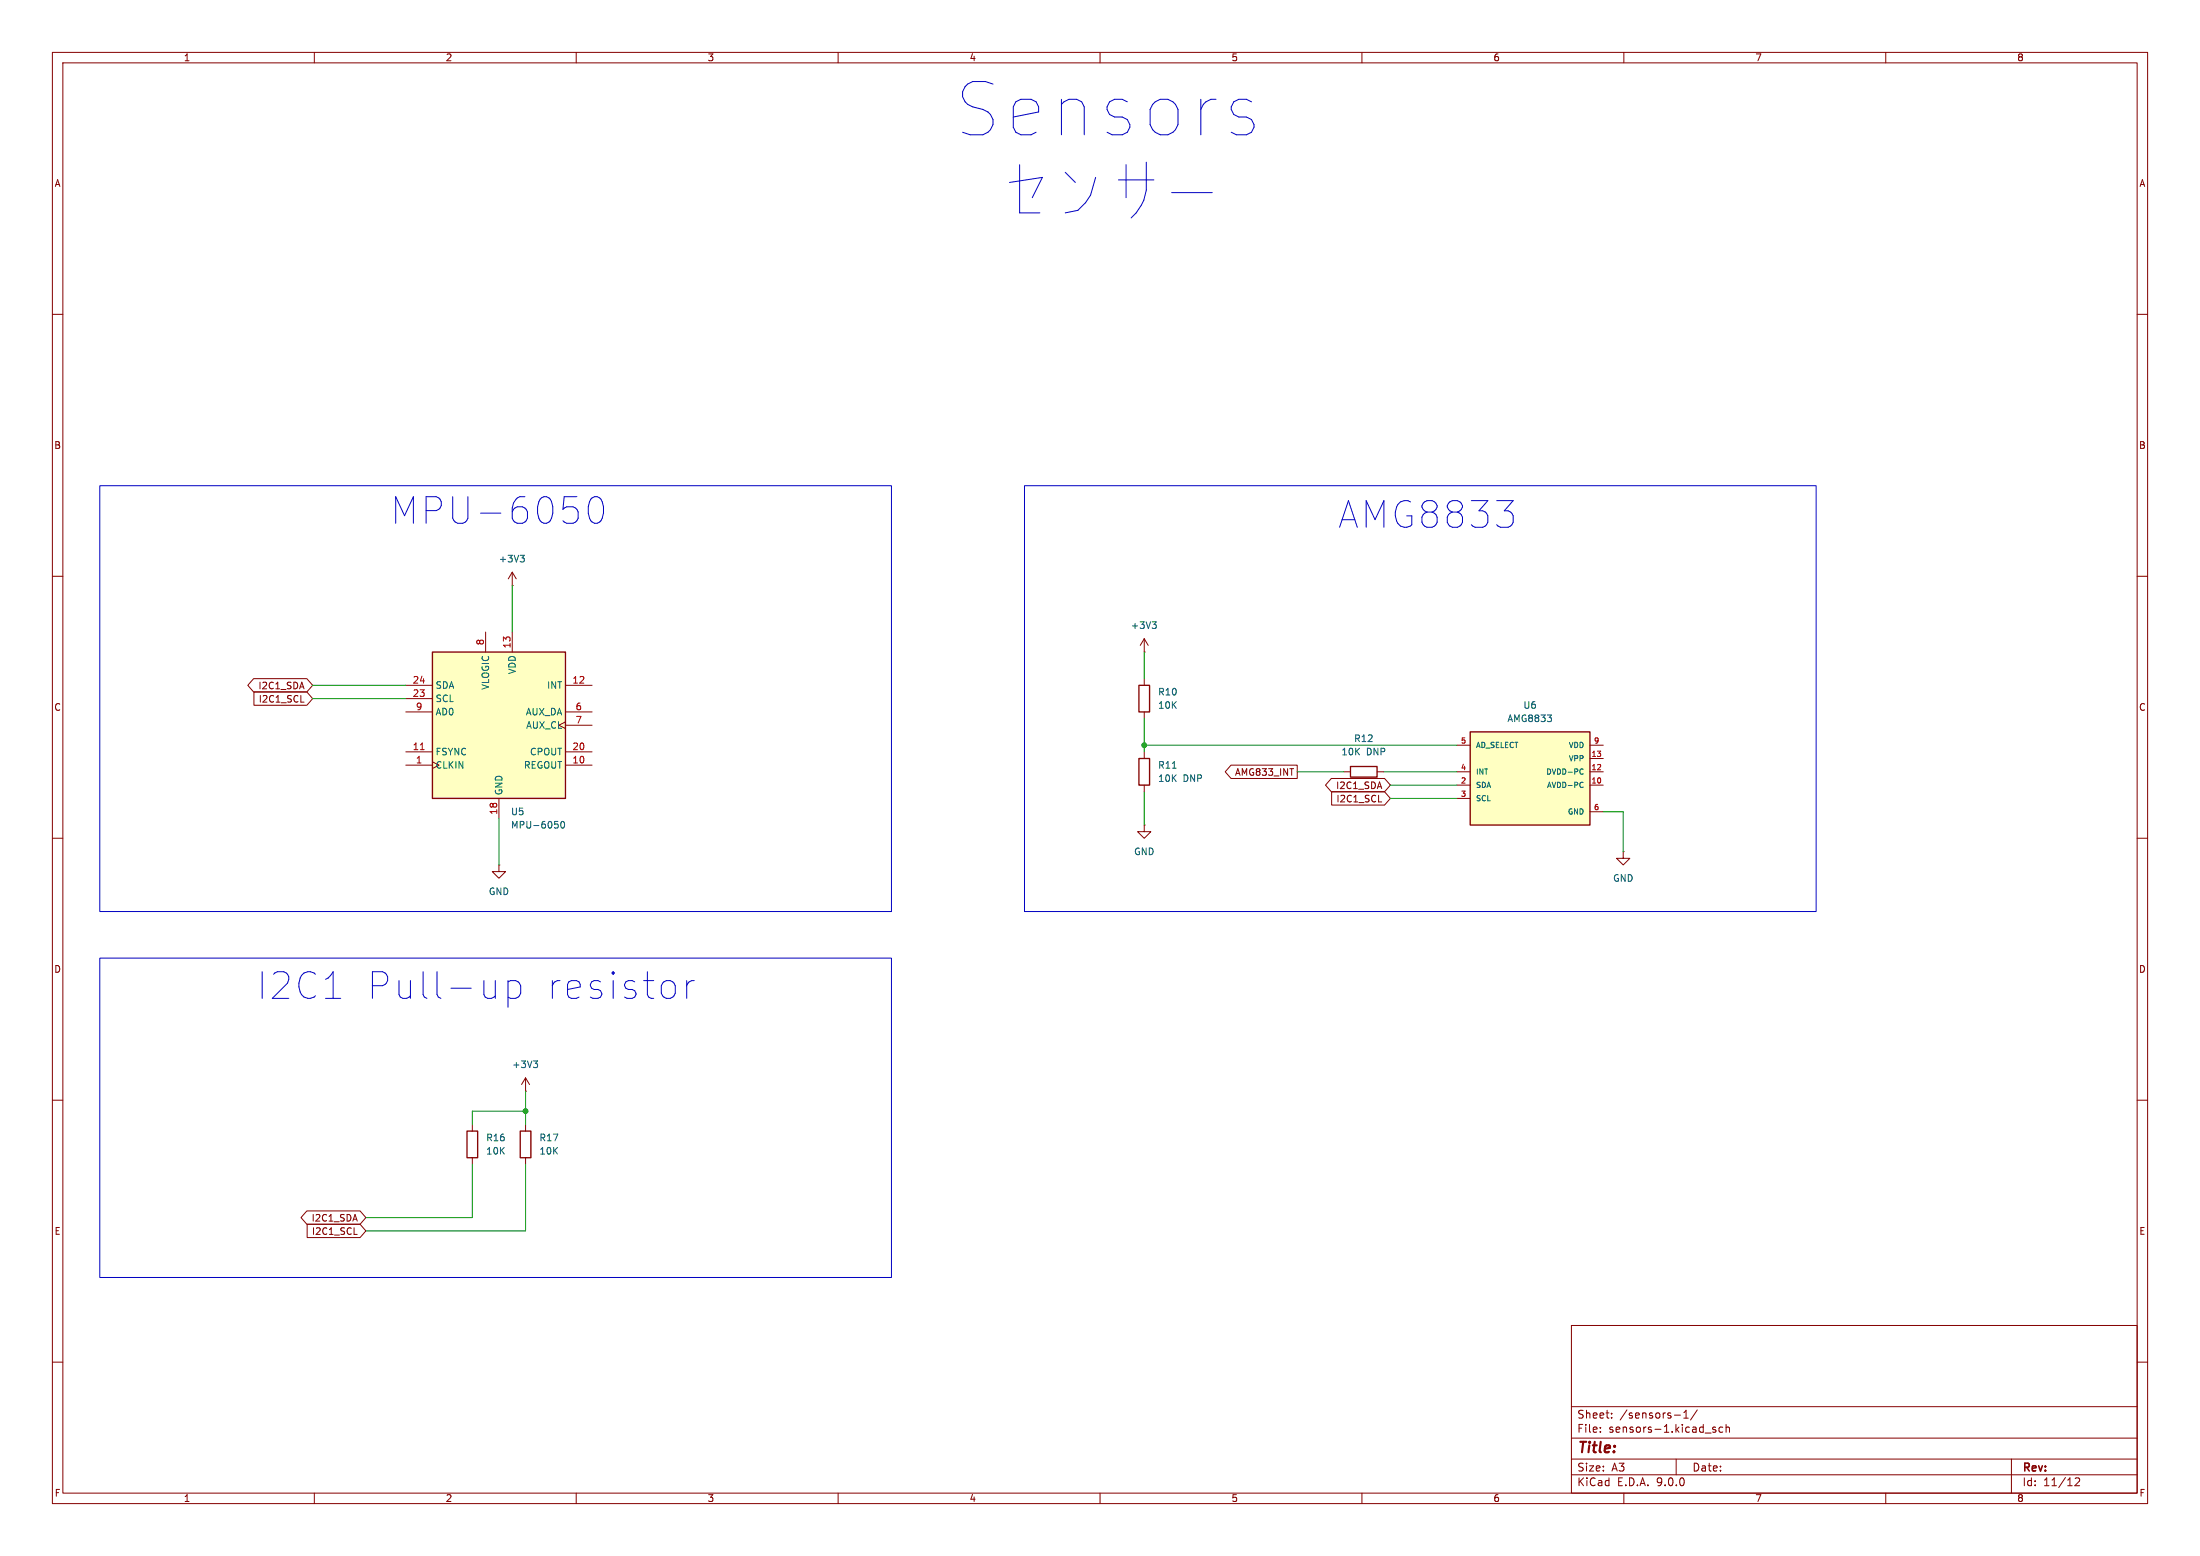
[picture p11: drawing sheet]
<svg xmlns="http://www.w3.org/2000/svg" width="420mm" height="297mm" viewBox="0 0 420 297" stroke-linecap="round" stroke-linejoin="round" font-family="sans-serif">
<g fill="none" stroke="#840000" stroke-width=".19">
<path d="M10 10h400v277h-400zM12 12h396v273h-396zM60 10v2M110 10v2M160 10v2M210 10v2M260 10v2M310 10v2M360 10v2M10 60h2M408 60h2M10 110h2"/>
<path d="M97.8 111.8h.1M97.8 109.2l-.8 1.3M97.8 109.2l.8 1.3M97.8 109.2v2.6M408 110h2M10 160h2M218.4 157.5v1.3h1.3l-1.3 1.2-1.2-1.2h1.2M218.4 157.5h.1M408 160h2M95.2 165.1v1.3h1.3l-1.3 1.2-1.2-1.2h1.2M95.2 165.1h.1M309.9 162.6v1.2h1.2l-1.2 1.3-1.3-1.3h1.3"/>
<path d="M309.9 162.6h.1M10 210h2M90.2 214.6v1.3M100.3 208.3h.1M100.3 205.7l-.7 1.3M100.3 205.7l.8 1.3M100.3 205.7v2.6M100.3 214.6v1.3M408 210h2M90.2 221v1.2M100.3 221v1.2M300 253h108v32h-108z"/>
<path d="M10 260h2M300 278.5h108M300 274.5h108M300 268.5h108M305.5 273.2v.2M305.5 272.5v.1M307.7 270.5v.2M307.7 269.8v.1M319.7 270.1h1.1M320 278.5v3M321.4 270.7h.9M321.4 269.6l.5-.4v1.5"/>
<path d="M324 269.1l-1.3 1.9M327.5 272.5l-.3-.1-.3 .2 .1 .2 .5 .2v.3h-.6M328.9 272.5l-.5-.1-.2 .3 .1 .6h.6M329.5 272.5l.2-.1 .4 .1 .1 .9M329.5 271.9v1.5M384 278.5v6.5M408 260h2M60 285v2M110 285v2M160 285v2M210 285v2M260 285v2"/>
<path d="M300 281.5h108M310 285v2M360 285v2M396.2 282.2l.5-.1 .2 .1 .1 .3-.9 1.1h.9"/>
</g>
<path d="M89.2 215.9h2v5.1h-2zM99.3 215.9h2v5.1h-2z" fill="none" stroke="#840000" stroke-width=".25"/>
<path d="M99.3 106h.8l-.4 .5M99.8 106.5l.3 .2v.3l-.3 .3M101.8 202.5h.8l-.4 .5M102.4 203l.2 .2v.3l-.2 .3" fill="none" stroke="#006464" stroke-width=".19"/>
<path d="M280.7 139.7h22.8v17.8h-22.8z" fill="#ffffc2"/>
<path d="M280.7 139.7h22.8v17.8h-22.8z" fill="none" stroke="#840000" stroke-width=".25"/>
<path d="M278.1 142.2h2.6M278.1 147.3h2.6M278.1 149.9h2.6M278.1 152.4h2.6M303.5 142.2h2.6M303.5 147.3h2.6M303.5 149.9h2.6M303.5 144.8h2.6M303.5 154.9h2.6" fill="none" stroke="#840000" stroke-width=".19"/>
<path d="M301.9 146.8l.3 .1M301.9 149.3l.3 .1M302.2 147.7l-.3 .1M302.2 150.2l-.3 .1" fill="none" stroke="#006464" stroke-width=".19"/>
<path d="M82.5 124.5h25.4v27.9h-25.4z" fill="#ffffc2"/>
<path d="M82.5 124.5h25.4v27.9h-25.4zM217.4 130.8h2.1v5.1h-2.1zM217.4 144.8h2.1v5.1h-2.1zM257.8 146.3h5.1v2h-5.1z" fill="none" stroke="#840000" stroke-width=".25"/>
<g fill="none" stroke="#840000" stroke-width=".19">
<path d="M48.4 129.5h10.2l1.1 1.3-1.1 1.3h-10.2l-1.1-1.3zM48.5 132.1h10.1l1.1 1.3-1.1 1.2h-10.1zM57.4 134h.6M77.5 130.8h5M77.5 133.4h5M77.5 135.9h5M92.7 120.7v3.8M97.8 120.7v3.8M107.9 137.8l-1.2 .6 1.2 .7M107.9 130.8h5.1M107.9 135.9h5.1M107.9 138.4h5.1"/>
<path d="M218.4 124.5h.1M218.4 121.9v2.6M218.4 129.5v1.3M218.4 135.9v1.3M218.4 121.9l-.7 1.3M218.4 121.9l.8 1.3M77.5 143.5h5M77.5 146.1h5M95.2 152.4v3.8M107.9 143.5h5.1M107.9 146.1h5.1M218.4 143.5v1.3"/>
<path d="M218.4 149.9v1.2M235 146h12.6v2.6h-12.6l-1.1-1.3zM254.2 148.6h10.1l1.1 1.3-1.1 1.2h-10.1l-1.2-1.2zM254.2 151.1h10.1l1.1 1.3-1.1 1.3h-10.1zM256.5 147.3h1.3M262.9 147.3h1.3M263.2 153.1h.6M58.6 231.1h10.1l1.1 1.3-1.1 1.3h-10.1l-1.1-1.3zM58.6 233.7h10.1l1.1 1.2-1.1 1.3h-10.1zM67.6 235.6h.6"/>
</g>
<path d="M80.3 143.1h.7" fill="none" stroke="#a90000" stroke-width=".19"/>
<path d="M220 118.7h.7l-.4 .5M220.5 119.2l.2 .2v.3l-.2 .3M105.9 156.8h.6M106.4 157.3l.2 .2-.2 .5M107.2 156.9l.2-.1a.68 .68 0 0 1 .4 .6 .68 .68 0 0 1-.4 .7 .84 .84 0 0 1-.2-1.2zM223.8 146.6h.7" fill="none" stroke="#006464" stroke-width=".19"/>
<g fill="none" stroke="#009600" stroke-width=".19">
<path d="M97.8 111.8v8.9M59.7 130.8h17.8M59.7 133.4h17.8M218.4 124.5v5M218.4 137.2v6.3M95.2 156.2v8.9M218.4 151.1v6.4M218.4 142.2h59.7M247.6 147.3h8.9M264.2 147.3h13.9M265.4 152.4h12.7M265.4 149.9h12.7"/>
<path d="M306.1 154.9h3.8v7.7M100.3 212.1h-10.1v2.5M100.3 208.3v6.3M90.2 222.2v10.2h-20.4M100.3 222.2v12.7h-30.5"/>
</g>
<path d="M238.9 22.8l.5 1v.5l-.5 .9M19 92.7h151.2v81.3h-151.2zM112.8 95.3a1.21 1.21 0 0 1 1.2-.5 1.21 1.21 0 0 1 1 1 4 4 0 0 1-.5 3.8 1.21 1.21 0 0 1-2-.7 4.3 4.3 0 0 1 .3-3.6zM195.6 92.7h151.1v81.3h-151.1zM19 182.9h151.2v60.9h-151.2zM94.6 187.2v3.4M94.6 190.1l-.8 .5h-.7M97 187.4l.5-.2h.9l.5 .2 .5 .7v1.5l-.5 .7-.5 .3h-.9l-.5-.3M97 187.2v5.1M131.1 187.2v3.4M132.5 187.2a1.3 1.3 0 0 0-1.4 .9" fill="none" stroke="#0000c2" stroke-width=".19"/>
<g fill="#009600" stroke="#009600" stroke-width=".19">
<circle cx="100.3" cy="212.1" r=".46"/>
<circle cx="218.4" cy="142.2" r=".46"/>
</g>
<g font-size="14.2" fill="#0000c2">
<text x="182.6" y="26.3">Sensors</text>
<text x="191.1" y="42.7">þÿ0»0ó0µ0ü</text>
</g>
<g font-size="7.1" fill="#0000c2">
<text x="74.6" y="100.3">MPU-6050</text>
<text x="255.5" y="101.1">AMG8833</text>
<text x="49.1" y="191">I2C1</text>
<text x="69.6" y="191">Pull-up</text>
<text x="103.4" y="191">resistor</text>
</g>
<text font-size="2.8" fill="#840000" x="301" y="277.9">Title:</text>
<g font-size="2.1" fill="#840000">
<text x="301" y="273.7">File:</text>
<text x="301" y="271">Sheet:</text>
<text x="307.1" y="273.7">sensors-1.kicad_sch</text>
<text x="309.2" y="271">/sensors-1/</text>
<text x="301" y="281.1">Size:</text>
<text x="307.6" y="281.1">A3</text>
<text x="323" y="281.1">Date:</text>
<text x="386" y="281.3">Rev:</text>
<text x="301" y="283.9">KiCad</text>
<text x="308.7" y="283.9">E.D.A.</text>
<text x="316.3" y="283.9">9.0.0</text>
<text x="386" y="283.9">Id:</text>
<text x="390.1" y="283.9">11/12</text>
</g>
<g font-size="1.8" fill="#840000">
<text x="35" y="11.9">1</text>
<text x="85" y="11.9">2</text>
<text x="135" y="11.9">3</text>
<text x="185" y="11.9">4</text>
<text x="235" y="11.9">5</text>
<text x="285" y="11.9">6</text>
<text x="335" y="11.9">7</text>
<text x="385" y="11.9">8</text>
<text x="10.3" y="35.9">A</text>
<text x="408.3" y="35.9">A</text>
<text x="10.3" y="85.9">B</text>
<text x="408.2" y="85.9">B</text>
<text x="49.2" y="131.8">I2C1_SDA</text>
<text x="10.3" y="135.9">C</text>
<text x="49.3" y="134.3">I2C1_SCL</text>
<text x="408.2" y="135.9">C</text>
<text x="235.7" y="148.3">AMG833_INT</text>
<text x="255" y="150.8">I2C1_SDA</text>
<text x="255" y="153.4">I2C1_SCL</text>
<text x="10.3" y="185.9">D</text>
<text x="408.2" y="185.9">D</text>
<text x="59.4" y="233.4">I2C1_SDA</text>
<text x="10.3" y="235.9">E</text>
<text x="59.4" y="235.9">I2C1_SCL</text>
<text x="408.3" y="235.9">E</text>
<text x="10.3" y="285.9">F</text>
<text x="35" y="286.9">1</text>
<text x="85" y="286.9">2</text>
<text x="135" y="286.9">3</text>
<text x="185" y="286.9">4</text>
<text x="235" y="286.9">5</text>
<text x="285" y="286.9">6</text>
<text x="335" y="286.9">7</text>
<text x="385" y="286.9">8</text>
<text x="408.3" y="285.9">F</text>
</g>
<g font-size="1.8" fill="#006464">
<text x="95.1" y="107.5">+3V3</text>
<text x="215.8" y="120.2">+3V3</text>
<text x="83.1" y="131.7">SDA</text>
<text x="93.6" y="131.8" transform="rotate(-90 93.6 131.8)">VLOGIC</text>
<text x="98.7" y="128.8" transform="rotate(-90 98.7 128.8)">VDD</text>
<text x="104.3" y="131.7">INT</text>
<text x="83.1" y="134.2">SCL</text>
<text x="83.1" y="136.8">AD0</text>
<text x="100.3" y="136.8">AUX_DA</text>
<text x="221" y="132.9">R10</text>
<text x="221" y="135.5">10K</text>
<text x="290.7" y="135.5">U6</text>
<text x="100.3" y="139.3">AUX_CL</text>
<text x="258.4" y="141.8">R12</text>
<text x="287.7" y="138">AMG8833</text>
<text x="83.1" y="144.4">FSYNC</text>
<text x="83.1" y="146.9">CLKIN</text>
<text x="99.9" y="146.9">REGOUT</text>
<text x="101.1" y="144.4">CPOUT</text>
<text x="221" y="149.5">10K</text>
<text x="221" y="146.9">R11</text>
<text x="225.8" y="149.5">DNP</text>
<text x="256" y="144.4">10K</text>
<text x="260.8" y="144.4">DNP</text>
<text x="96.1" y="151.9" transform="rotate(-90 96.1 151.9)">GND</text>
<text x="97.5" y="155.8">U5</text>
<text x="97.5" y="158.3">MPU-6050</text>
<text x="216.4" y="163.4">GND</text>
<text x="93.2" y="171">GND</text>
<text x="307.8" y="168.5">GND</text>
<text x="97.7" y="204.1">+3V3</text>
<text x="92.7" y="218">R16</text>
<text x="92.7" y="220.6">10K</text>
<text x="102.9" y="218">R17</text>
<text x="102.9" y="220.6">10K</text>
</g>
<g font-size="1.8" fill="#a90000">
<text x="92.5" y="123.3" transform="rotate(-90 92.5 123.3)">8</text>
<text x="97.5" y="123.9" transform="rotate(-90 97.5 123.9)">13</text>
<text x="78.7" y="130.6">24</text>
<text x="109.2" y="130.6">12</text>
<text x="78.7" y="133.1">23</text>
<text x="79.3" y="135.6">9</text>
<text x="109.8" y="135.6">6</text>
<text x="78.7" y="143.3">11</text>
<text x="109.2" y="143.3">20</text>
<text x="109.8" y="138.2">7</text>
<text x="79.3" y="145.8">1</text>
<text x="109.2" y="145.8">10</text>
<text x="95" y="155.6" transform="rotate(-90 95 155.6)">18</text>
</g>
<g font-size="1.4" fill="#a90000">
<text x="278.8" y="142">5</text>
<text x="304.2" y="142">9</text>
<text x="278.8" y="147.1">4</text>
<text x="278.8" y="149.6">2</text>
<text x="303.7" y="144.5">13</text>
<text x="303.7" y="147.1">12</text>
<text x="303.7" y="149.6">10</text>
<text x="278.8" y="152.1">3</text>
<text x="304.2" y="154.7">6</text>
</g>
<g font-size="1.4" fill="#006464">
<text x="281.7" y="143">AD_SELECT</text>
<text x="299.4" y="143">VDD</text>
<text x="281.7" y="148.1">INT</text>
<text x="295.1" y="148.1">DVDD-PC</text>
<text x="299.4" y="145.5">VPP</text>
<text x="281.7" y="150.6">SDA</text>
<text x="281.7" y="153.1">SCL</text>
<text x="295.2" y="150.6">AVDD-PC</text>
<text x="299.2" y="155.7">GND</text>
</g>
</svg>
